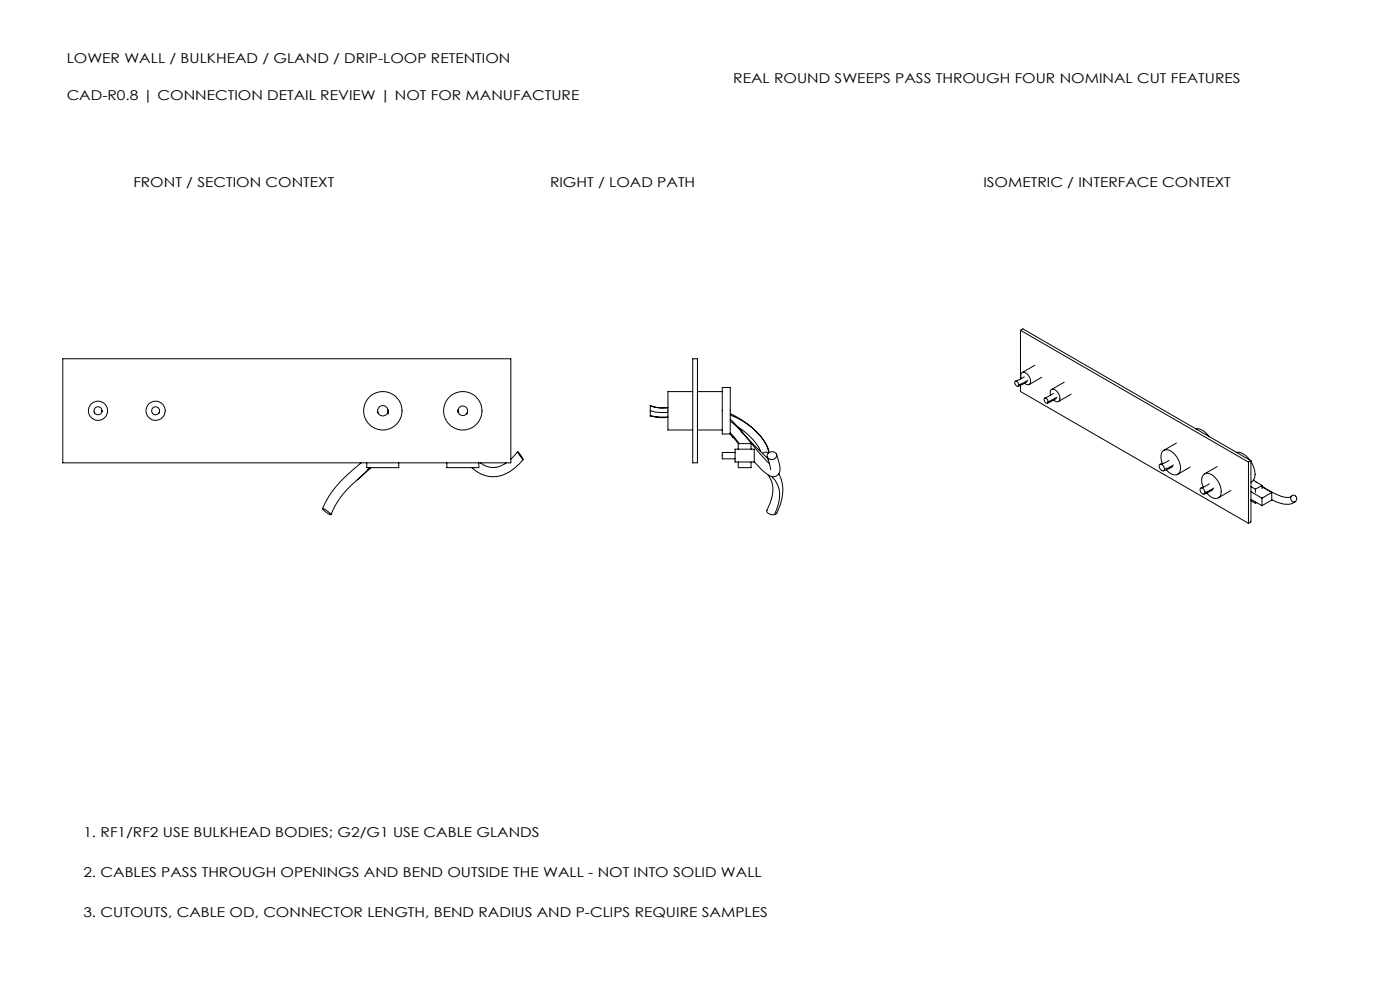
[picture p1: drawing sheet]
<svg xmlns="http://www.w3.org/2000/svg" width="420mm" height="297mm" viewBox="0 0 420 297" stroke-linecap="round" stroke-linejoin="round" font-family="sans-serif">
<g fill="none" stroke="#000" stroke-width=".3">
<path d="M306.1 99l68.4 39.5M306.1 99v14.6M306.1 99l.7-.4 68.5 39.5M18.8 107.5h134.4v31.2h-134.4zM207.8 117.4h-7.4v11.5h7.4M207.8 107.5h1.4v31.2h-1.4zM209.2 117.4h7.5M216.7 116.1h2.4v14h-2.4zM304.5 114.3a.85 .85 0 0 1 1 .5 .85 .85 0 0 1-.2 1l-.6-.4-.3-.6zM306.1 115.5v1.8l68.4 39.5M306.4 113.4a1.09 1.09 0 0 1-.1-1.3 1.09 1.09 0 0 1 1.3-.4 2.53 2.53 0 0 1 1.2 3.5l-.5 .1-1-.4M307.3 112.9l-2.6 1.3"/>
<path d="M308.2 114.4l-2.8 1.4M308.4 114l-2.8 1.4M310.5 109.5l-3.8 2.2M312.5 113.1l-3.7 2.1M313.3 119.4a.86 .86 0 0 1 1 .4 .86 .86 0 0 1-.2 1.1l-.7-.5zM315.2 118.4a1.06 1.06 0 0 1 0-1.3 1.06 1.06 0 0 1 1.2-.3 2.62 2.62 0 0 1 1.2 3.5h-.8l-.7-.4M316 117.9l-2.6 1.4M316.9 119.4l-2.7 1.5M317.1 119l-2.7 1.4M319.3 114.5l-3.8 2.2M321.3 118.1l-3.8 2.2M28.3 123.4l.1 .5"/>
<path d="M30.6 123.1l.1 .3M47.8 123.4l-.1 .5M108.3 138.7l-1.5 1.3a33 33 0 0 0-10 12.4M110 138.7v1.5h9.6v-1.5M113.3 123.4l.1 .4M116.4 122.8v1.3M116.4 123.1l.1 .5M134.1 138.7v1.5h9.6v-1.5M137.4 122.8l-.1 .7M140.2 123.5l-.1 .6M144.1 138.7a6.1 6.1 0 0 0 7.8 0M155.3 135.4l-2.1 2.2"/>
<path d="M155.3 135.4l.9 .9 .8 1.4zM157 137.7a11.4 11.4 0 0 1-10.5 5.1 9.5 9.5 0 0 1-4.9-2.6M195.1 124.6l1.5 .3 3.8 .1M195.1 121.6a11.3 11.3 0 0 0 5.3 .6 10 10 0 0 1-5.3-.6zM195.1 124.6a11.7 11.7 0 0 0 5.3 .5M195.1 121.7v1.4M195.1 123.1v1.5M195.1 123.1a15.2 15.2 0 0 0 5.3 .5M209.2 128.9h7.5M216.7 123h.1M219 130.1l2.5 2.8M219.1 129.7l2.7 3.3"/>
<path d="M219.1 125.6l3.9 4.4M219.1 124a22.9 22.9 0 0 1 11.2 10.1l.5 1.5M219.1 126.3l1.5 1.2 2.4 2.5M219.1 130l.8 1M219.1 124.4a19.6 19.6 0 0 1 11.2 9.9l.3 1.4M220.5 135.6h-3.8v1.9h3.8M220.5 134.6h5.8v3.9h-5.8zM221.2 127.8a17.1 17.1 0 0 1 7 7.6M221.5 138.5v1.7h3.8v-1.7M221.5 134.6v-1.6h3.8v1.6M221.5 128.3l3.8 4.1 5.1 5.2M223 130l4.3 5.2 3.6 3.8"/>
<path d="M230.2 136.9l1 3.9M230.3 137.4h.1M230.4 136a1.37 1.37 0 0 1 1.6-.6 1.37 1.37 0 0 1 .9 1.6 1.35 1.35 0 0 1-1.8 .7 1.35 1.35 0 0 1-.7-1.7zM230.5 135.8l-.7-.3-1 .4M232.9 136.1l.4 1.2a5.1 5.1 0 0 1 .1 5 2.53 2.53 0 0 1-3.6-.5l-3.5-3.4M347.9 139.2a1.18 1.18 0 0 1 1.2 .6 1.18 1.18 0 0 1-.1 1.3 1.37 1.37 0 0 1-1.1-1.9zM348.8 139a3.1 3.1 0 0 1 .6-4.1 4.2 4.2 0 0 1 4.2 3 3.4 3.4 0 0 1-.4 4.3 3 3 0 0 1-3.3-1.3M350.7 138l-1.3 .7-1.2 .4M351.8 139.8l-2.8 1.3M352 139.3l-1.5 .9-1.2 .4M352.9 132.8l-3.8 2.2M357.1 140l-3.8 2.2"/>
<path d="M358.8 128.5a4.6 4.6 0 0 1 3.9 2.3M365.2 139.8l-3.8 2.2M371 135.6a4.6 4.6 0 0 1 4 2.3M374.5 138.5v18.3M375.3 138.4a5.2 5.2 0 0 1 .6 5.7l-.6 .5M375.3 138.1v18.3l-.8 .4M375.3 138.1l-.8 .4M96.8 152.4l1.4 .7 1.1 1.1a2.3 2.3 0 0 1-2-1.1zM107.2 143.8l-.2 .2a25.9 25.9 0 0 0-7.7 10.2M110.8 140.2l-1.3 1.4-2.3 2.2M111.3 140.2l-4.1 3.6M230.4 142.3a8.3 8.3 0 0 1 .6 8.5l-.9 2.1a1.59 1.59 0 0 0 2.2 1.3"/>
<path d="M231.6 142.8a7.8 7.8 0 0 1 1.9 8.2l-1.2 3.2M233.6 142a12.3 12.3 0 0 1-.9 12.1l-.4 .1M360.1 146.4a1.03 1.03 0 0 1 1.2 .5 1.03 1.03 0 0 1-.2 1.2 1.32 1.32 0 0 1-1-1.7zM361 146a3.1 3.1 0 0 1 .6-4.1 4.3 4.3 0 0 1 4.2 3 3.5 3.5 0 0 1-.3 4.3 3.1 3.1 0 0 1-3.5-1.4M362.8 145l-2.5 1.2M363.9 146.8l-2.7 1.3M364.1 146.3l-2.6 1.3M369.3 147l-3.8 2.2M375.3 145.8l1.3 .8M375.3 150.1l1.3 .7M375.3 147.4l3.3 1.9M375.3 149.6l3.3 1.9"/>
<path d="M376.1 143.9l.8 .6M376.6 144.3l2 1.2M376.6 146.6v1M376.6 150.4v.4M377 150.6l-.4 .2M378.6 145.7a15.4 15.4 0 0 0 8.1 3.4l.8-.4M378.6 145.5l-2 1.1M378.6 145.5v1M378.6 149.3v2.2M378.6 145.9l2.9 1.7M381.5 149.8a7.3 7.3 0 0 0 6.5 .9l.7-.5M381.5 147.6l-2.9 1.7"/>
<path d="M381.5 147.6v2.3l-2.9 1.6M387.6 148.6a.97 .97 0 0 1 1.4 .8 .97 .97 0 0 1-1.4 .9l-.4-.9z"/>
<circle cx="29.4" cy="123.1" r="1.2"/>
<circle cx="29.4" cy="123.1" r="2.87"/>
<circle cx="46.7" cy="123.1" r="1.2"/>
<circle cx="46.7" cy="123.1" r="2.88"/>
<circle cx="114.8" cy="123.1" r="1.57"/>
<circle cx="114.9" cy="123.1" r="5.8"/>
<circle cx="138.8" cy="123.1" r="1.44"/>
<circle cx="138.8" cy="123.1" r="5.8"/>
</g>
<g font-size="4.1">
<text x="20" y="19">LOWER WALL / BULKHEAD / GLAND / DRIP-LOOP RETENTION</text>
<text x="20" y="30">CAD-R0.8 | CONNECTION DETAIL REVIEW | NOT FOR MANUFACTURE</text>
<text x="220" y="25">REAL ROUND SWEEPS PASS THROUGH FOUR NOMINAL CUT FEATURES</text>
<text x="40" y="56">FRONT / SECTION CONTEXT</text>
<text x="165" y="56">RIGHT / LOAD PATH</text>
<text x="295" y="56">ISOMETRIC / INTERFACE CONTEXT</text>
<text x="25" y="251">1. RF1/RF2 USE BULKHEAD BODIES; G2/G1 USE CABLE GLANDS</text>
<text x="25" y="262.9">2. CABLES PASS THROUGH OPENINGS AND BEND OUTSIDE THE WALL - NOT INTO SOLID WALL</text>
<text x="25" y="274.9">3. CUTOUTS, CABLE OD, CONNECTOR LENGTH, BEND RADIUS AND P-CLIPS REQUIRE SAMPLES</text>
</g>
</svg>
